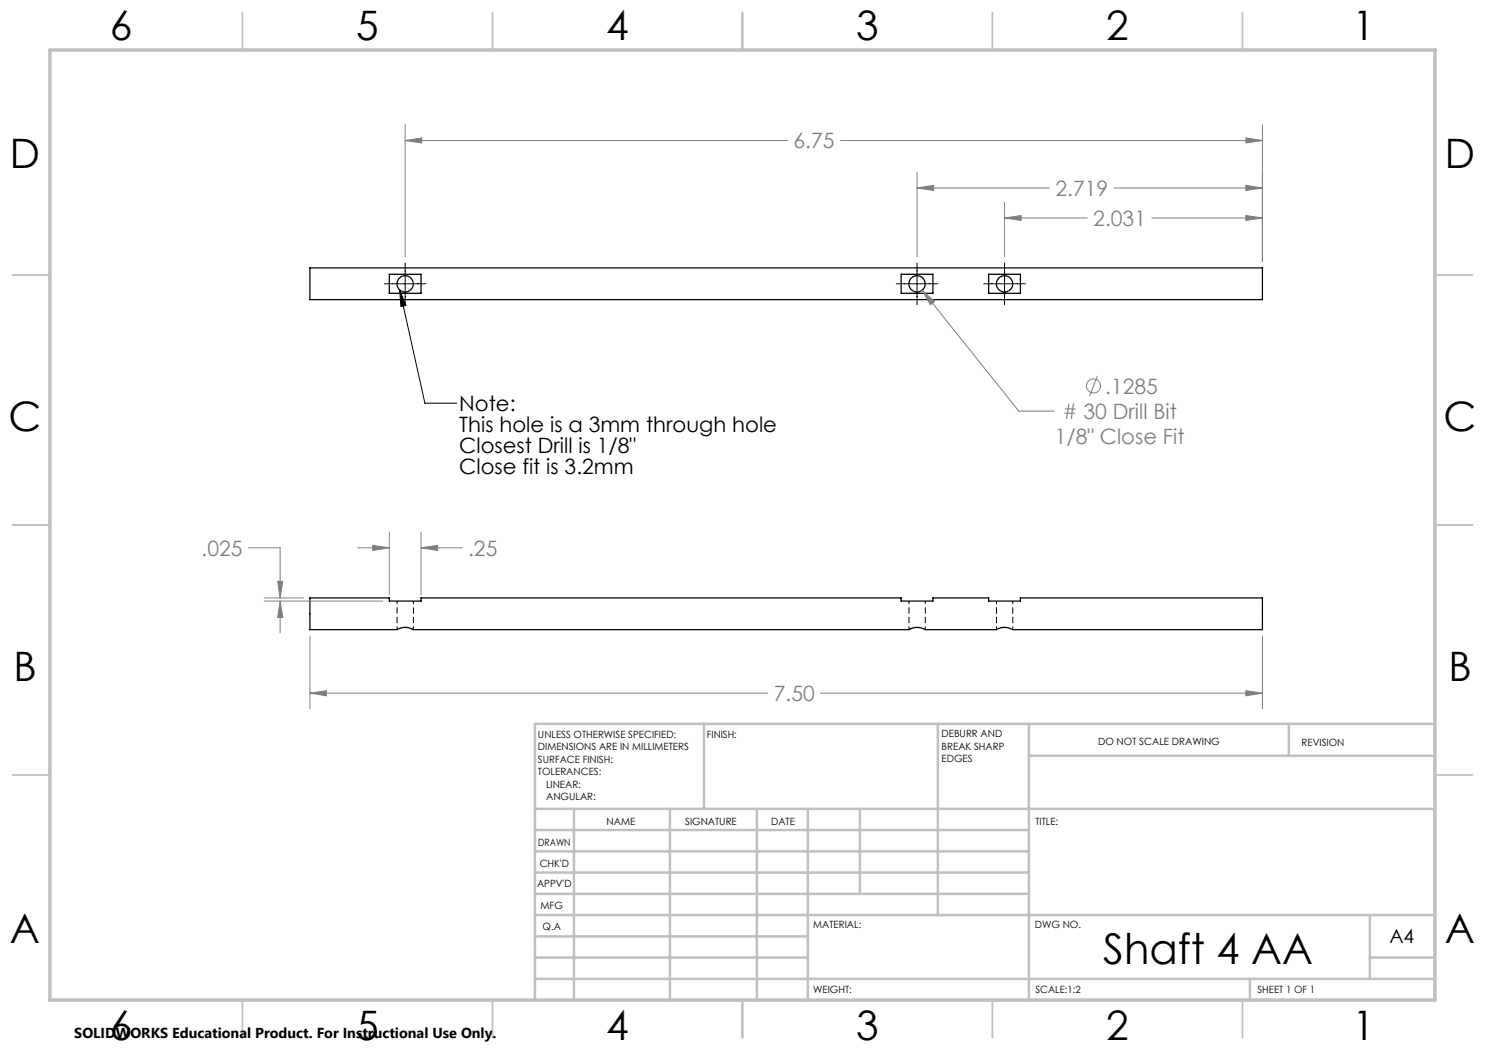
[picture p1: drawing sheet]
<svg xmlns="http://www.w3.org/2000/svg" width="297mm" height="210mm" viewBox="0 0 297 210" stroke-linecap="round" stroke-linejoin="round" font-family="sans-serif">
<path d="M81.1 125.5h-.3M81.2 125.5h-.1M82.7 125.9l-.5-.2M181.8 125.9l.5-.2M183.3 125.5h.1M183.4 125.5h.2M201.1 125.5h-.4" fill="none" stroke="#000" stroke-width=".2" stroke-dasharray="1.3 .6" stroke-linecap="butt"/>
<path d="M79.4 120.2v5.7M82.7 125.9v-5.7M181.8 120.2v5.7M185.1 125.9v-5.7M199.3 120.2v5.7M202.6 125.9v-5.7" fill="none" stroke="#000" stroke-width=".2" stroke-dasharray="1.3 .6" stroke-dashoffset=".6" stroke-linecap="butt"/>
<g fill="none" stroke="#000" stroke-width=".25">
<path d="M62 53.6h190.5v6.3h-190.5zM77.9 54.8h6.3v3.9h-6.3zM180.2 54.8h6.4v3.9h-6.4zM197.7 54.8h6.4v3.9h-6.4zM62 119.6h15.9v.6h6.3v-.6h96v.6h6.4v-.6h11.1v.6h6.4v-.6h48.4v6.3h-50a3.1 3.1 0 0 0-3.2 0h-14.3a3.1 3.1 0 0 0-3.2 0h-99.1a3.1 3.1 0 0 0-3.3 0h-17.4z"/>
<circle cx="81" cy="56.8" r="1.64"/>
<circle cx="183.4" cy="56.8" r="1.64"/>
<circle cx="200.9" cy="56.8" r="1.64"/>
</g>
<g fill="none" stroke="#808080" stroke-width=".2">
<path d="M81 28.1l3.3-.5v1zM81 24.9v26.5M81 28.1h76.5M168.1 28.1h84.4M183.4 37.6l3.3-.5v1zM183.4 34.4v17M183.4 37.6h26.5M222.8 37.6h29.7M249.2 37.1l3.3 .5-3.3 .5zM249.2 27.6l3.3 .5-3.3 .5zM252.5 24.9v27.4M184.4 58.1l2.5 2.2-.8 .7z"/>
<path d="M184.4 58.1l19.4 24.1h7.1M200.9 43.6l3.3-.5v1zM200.9 40.4v11M200.9 43.6h16.6M230.4 43.6h22.1M249.2 43.1l3.3 .5-3.3 .5zM219.5 75.2l-1.6 4M49.7 109.6h6.3v10M52.8 119.6h7.9M55.5 116.3h1.1l-.6 3.3zM71.5 109.6h6.4M74.5 109.1l3.4 .5-3.4 .5z"/>
<path d="M77.9 106.4v12.5M84.2 109.6l3.3-.5v1zM84.2 109.6h8.2M84.2 106.4v12.5M52.8 120.2h23.8M56 120.2l.6 3.3h-1.1zM56 120.2v6.4M62 138.6l3.3-.5v1.1zM62 127.2v14.6M62 138.6h91.6M164.1 138.6h88.4M249.2 138.1l3.3 .5-3.3 .6z"/>
<path d="M252.5 127.2v14.6"/>
<circle cx="218.7" cy="77.2" r="1.41"/>
</g>
<path d="M76.9 56.8h8.3M79.9 58l1.3 3.1-1 .2zM79.9 58l5.1 22.6h6.3M81 52.6v8.4M179.2 56.8h8.4M183.4 52.6v8.4M196.7 56.8h8.4M200.9 52.6v8.4" fill="none" stroke="#000" stroke-width=".2"/>
<g fill="none" stroke="#c0c0c0" stroke-width=".35">
<path d="M48.5 2.5v7.5M98.5 2.5v7.5M148.5 2.5v7.5M198.5 2.5v7.5M248.5 2.5v7.5M2.5 55h7.5M287 55h7.5M2.5 105h7.5M287 105h7.5M2.5 155h7.5M287 155h7.5M48.5 200v7.5"/>
<path d="M98.5 200v7.5M148.5 200v7.5M198.5 200v7.5M248.5 200v7.5"/>
</g>
<g fill="none" stroke="#c0c0c0" stroke-width=".5">
<path d="M140.8 144.8v17M187.6 144.8v38.2M205.8 144.8v55.2M205.8 151.2h81.2M257.8 144.8v6.4M287 144.8h-180v55.2M107 161.8h180M107 178.8h98.8M107 174.5h98.8M107 170.3h98.8M107 166h98.8M114.8 161.8v38.2"/>
<path d="M134 161.8v38.2M151.4 161.8v38.2M161.6 161.8v38.2M172 161.8v17M107 195.8h180M107 191.5h54.6M107 187.3h54.6M107 183h180M250 195.8v4.2M274 191.5h13M274 183v12.8"/>
</g>
<path d="M10 10h277v190h-277z" fill="none" stroke="#c0c0c0" stroke-width=".7"/>
<path d="M79.9 58l1.3 3.1-1 .2z" fill="#000"/>
<path d="M62 138.6l3.3-.5v1.1zM249.2 138.1l3.3 .5-3.3 .6zM56 120.2l.6 3.3h-1.1zM55.5 116.3h1.1l-.6 3.3zM74.5 109.1l3.4 .5-3.4 .5zM84.2 109.6l3.3-.5v1zM249.2 43.1l3.3 .5-3.3 .5zM200.9 43.6l3.3-.5v1zM183.4 37.6l3.3-.5v1zM249.2 37.1l3.3 .5-3.3 .5zM249.2 27.6l3.3 .5-3.3 .5zM81 28.1l3.3-.5v1zM184.4 58.1l1.7 2.9 .8-.7z" fill="#808080"/>
<text font-size="8.5" x="220.7" y="192.7">Shaft 4 AA</text>
<g font-size="8.1">
<text x="22" y="8">6</text>
<text x="71.2" y="8">5</text>
<text x="121.2" y="8">4</text>
<text x="171.2" y="8">3</text>
<text x="221.2" y="8">2</text>
<text x="270.5" y="8">1</text>
<text x="2" y="33.6">D</text>
<text x="289" y="33.6">D</text>
<text x="1.7" y="86.1">C</text>
<text x="288.7" y="86.1">C</text>
<text x="2.7" y="136.1">B</text>
<text x="289.7" y="136.1">B</text>
<text x="2" y="188.6">A</text>
<text x="289" y="188.6">A</text>
<text x="22" y="208">6</text>
<text x="71.2" y="208">5</text>
<text x="121.2" y="208">4</text>
<text x="171.2" y="208">3</text>
<text x="221.2" y="208">2</text>
<text x="270.5" y="208">1</text>
</g>
<g font-size="4.2" fill="#808080">
<text x="158.7" y="29.7">6.75</text>
<text x="211.1" y="39.2">2.719</text>
<text x="218.7" y="45.2">2.031</text>
<text x="212.5" y="83.8"># 30 Drill Bit</text>
<text x="221.1" y="78.7">.1285</text>
<text x="210.9" y="88.9">1/8&quot; Close Fit</text>
<text x="40.3" y="111.2">.025</text>
<text x="93.6" y="111.2">.25</text>
<text x="154.8" y="140.2">7.50</text>
</g>
<g font-size="4.2">
<text x="91.9" y="82.2">Note:</text>
<text x="91.9" y="86.4">This hole is a 3mm through hole</text>
<text x="91.9" y="90.6">Closest Drill is 1/8&quot;</text>
<text x="91.9" y="94.7">Close fit is 3.2mm</text>
</g>
<text font-size="3.9" x="277.9" y="188.5">A4</text>
<text font-size="2.9" x="14.9" y="207.6">SOLIDWORKS Educational Product. For Instructional Use Only.</text>
<g font-size="2">
<text x="107.6" y="147.6">UNLESS OTHERWISE SPECIFIED:</text>
<text x="141.4" y="147.6">FINISH:</text>
<text x="188.3" y="147.5">DEBURR AND</text>
<text x="188.3" y="150">BREAK SHARP</text>
<text x="219.6" y="149">DO NOT SCALE DRAWING</text>
<text x="260.3" y="149.2">REVISION</text>
<text x="107.6" y="150.1">DIMENSIONS ARE IN MILLIMETERS</text>
<text x="107.6" y="152.6">SURFACE FINISH:</text>
<text x="107.6" y="155.1">TOLERANCES:</text>
<text x="188.3" y="152.5">EDGES</text>
<text x="109.2" y="157.6">LINEAR:</text>
<text x="109.2" y="160.1">ANGULAR:</text>
<text x="121.3" y="165">NAME</text>
<text x="137" y="164.9">SIGNATURE</text>
<text x="154.2" y="164.9">DATE</text>
<text x="207.1" y="164.9">TITLE:</text>
<text x="107.6" y="169.1">DRAWN</text>
<text x="107.9" y="173.3">CHK'D</text>
<text x="107.4" y="177.4">APPV'D</text>
<text x="108.1" y="181.8">MFG</text>
<text x="108.5" y="186">Q.A</text>
<text x="162.6" y="185.5">MATERIAL:</text>
<text x="207" y="185.5">DWG NO.</text>
<text x="162.6" y="198.5">WEIGHT:</text>
<text x="207.1" y="198.6">SCALE:1:2</text>
<text x="251.5" y="198.6">SHEET 1 OF 1</text>
</g>
</svg>
